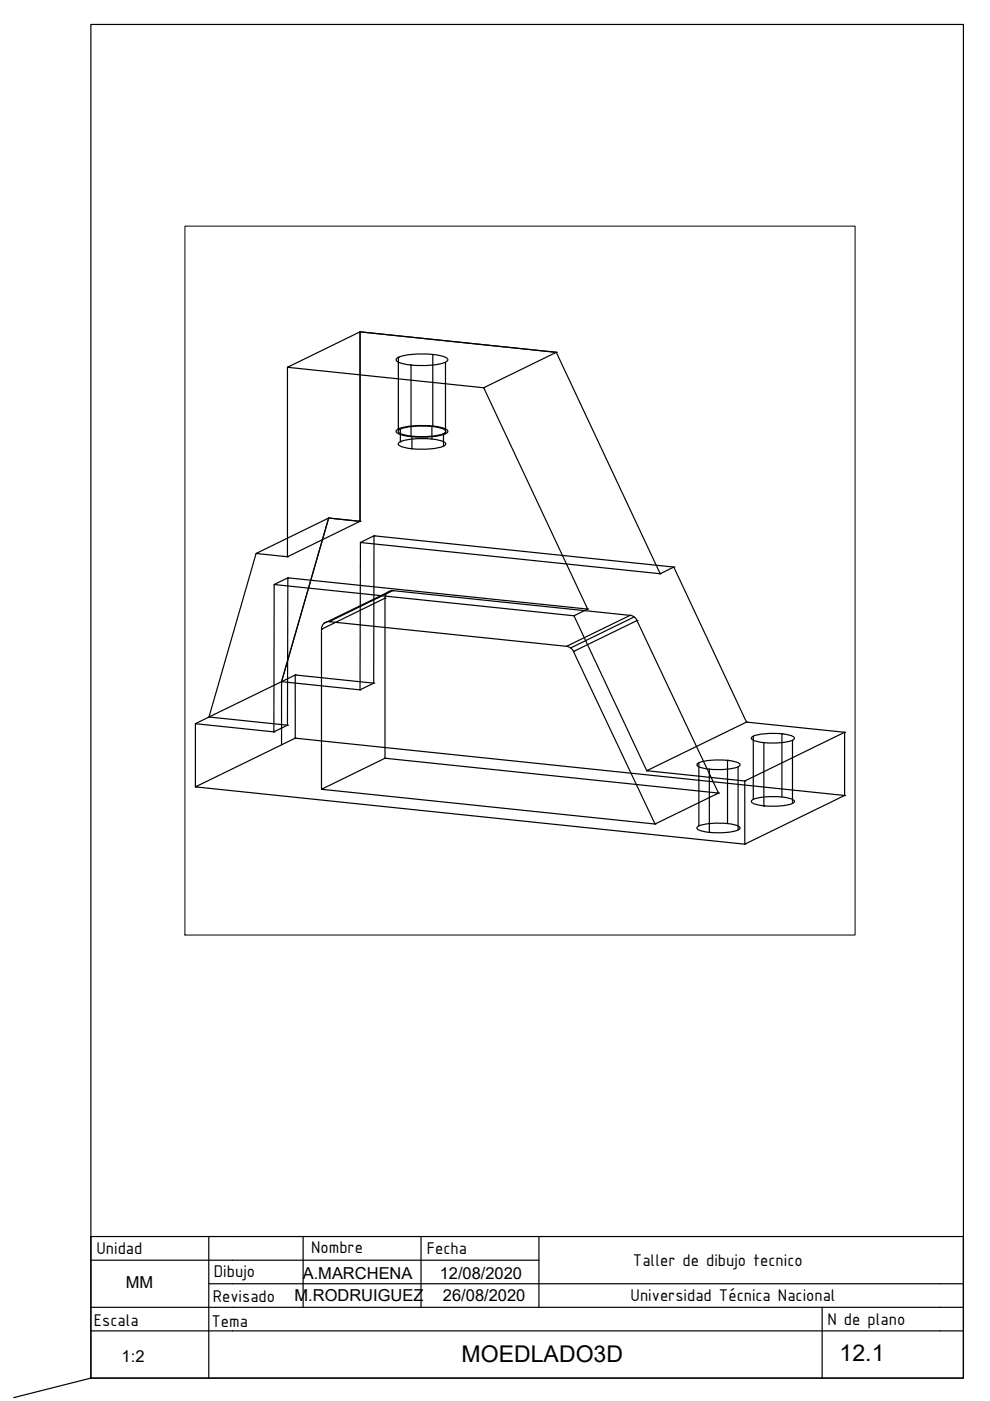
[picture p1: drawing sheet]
<svg xmlns="http://www.w3.org/2000/svg" width="210mm" height="297mm" viewBox="0 0 210 297" stroke-linecap="round" stroke-linejoin="round" font-family="sans-serif">
<!-- layer: 0 -->
<g fill="none" stroke="#000" stroke-width=".25">
<path d="M60.9 77.9h.1M60.9 77.9v40.1M76.3 70.4l-15.4 7.5 41.7 4.3M76.3 70.4h.1M84.1 76a12.3 12.3 0 0 1 6.7-.9l1.9 .2a2.72 2.72 0 0 1 2.3 1 4.2 4.2 0 0 1-3.2 1.1 17 17 0 0 1-7.5-.7l-.3-.5zM84.5 75.8h.1M84.5 75.8v15.1M87.2 77.4v15.2M91.8 75.2v15.1M94.5 76.8v15.2M117.9 74.7l-41.6-4.3v40.1l-6.6-.7-10 34.7M117.9 74.7l-15.3 7.5 22 46.9-2.9 1.5 15.4 32.8"/>
<path d="M117.9 74.7h.1M84.1 91.2a12.3 12.3 0 0 1 6.7-.9l1.9 .2a2.72 2.72 0 0 1 2.3 1 4.2 4.2 0 0 1-3.2 1.1 17 17 0 0 1-7.5-.7l-.3-.5zM84.5 90.9h.1M84.5 93.9a12.2 12.2 0 0 1 7.1-.8 4.2 4.2 0 0 1 2.9 1 1.86 1.86 0 0 1-1.6 .9 17.7 17.7 0 0 1-8-.4l-.5-.5zM84.5 91.2a12.2 12.2 0 0 1 7.1-.8 4.2 4.2 0 0 1 2.9 1 1.86 1.86 0 0 1-1.6 .9 17.7 17.7 0 0 1-8-.3l-.5-.5zM84.9 93.7h.1M84.9 91v2.7M87.3 92.5v2.7M91.6 90.4v2.7M94 91.9h.1M94 91.9v2.7M102.6 82.2h.1"/>
<path d="M54.3 117.3h.1M60.9 118h.1M69.7 109.8l-15.4 7.5-10 34.7M69.7 109.8h.1M76.3 110.5l-15.4 7.5-6.6-.7M76.3 110.5h.1M76.4 115h.1M79.3 113.6l63.6 6.6 15.4 32.9 20.8 2.2v13.4l-116.5-12.2v-13.4l16.6 1.7zM79.3 113.6h.1M79.3 113.6l-2.9 1.4M58.1 123.9v31.3l2.8-1.4M58.1 123.9h.1"/>
<path d="M61 122.5l-2.9 1.4 63.6 6.7M61 122.5h.1M68.2 133.4h.1M69.8 131.8h.1M69.8 131.8a1.53 1.53 0 0 0-1.6 1.6M81.6 126.8l-13.4 6.6v33.9M81.6 126.8h.1M81.6 126.8v34M82.1 125.6l-13.4 6.6M83.3 125.2l-13.5 6.6 50.3 5.2 13.5-6.5M83.3 125.2h.1M83.3 125.2l50.3 5.3"/>
<path d="M83.3 125.2a1.53 1.53 0 0 0-1.7 1.6M120.1 137h.1M120.1 137l1 .5 .5 .6M121.6 138.1h.1M121.7 130.6h.1M124.6 129.1l-63.6-6.6-.1 31.3-16.6-1.8M124.6 129.1h.1M133.6 130.5h.1M133.6 130.5l1 .4 .5 .7M134.4 130.8l-13.4 6.6M135.1 131.6l-13.5 6.5 17.3 36.6M135.1 131.6h.1"/>
<path d="M135.1 131.6l17.2 36.5M140 121.6h.1M142.9 120.2l-2.9 1.4-63.6-6.6-.1 31.3-16.6-1.8 10-34.7 6.6 .7v-40.1l41.6 4.3 22.1 46.9M142.9 120.2h.1M41.4 153.4h.1M41.4 153.4l16.7 1.8M44.3 152h.1M58.1 155.2h.1M59.7 144.5h.1M59.7 144.5v13.4M60.9 153.8h.1M62.6 156.5l-21.2 10.3 116.5 12.2 21.2-10.3"/>
<path d="M62.6 143.1l-21.2 10.3v13.4M62.6 143.1h.1M62.6 156.5h.1M76.3 146.3h.1M79.2 144.8h.1M79.2 144.8l-2.9 1.5M158.3 153.1l-21.2 10.3 20.8 2.2 21.2-10.3M158.3 153.1h.1M159.4 156.3a11.1 11.1 0 0 1 6.4-.7 3.8 3.8 0 0 1 2.7 .9 1.69 1.69 0 0 1-1.5 .8 16.1 16.1 0 0 1-7.2-.3l-.5-.5zM159.7 156.1v13.4M162 157.5v13.4M165.8 155.6h.1"/>
<path d="M165.8 155.6v13.4M168 157v13.3M179.1 155.3h.1M41.4 166.8h.1M68.2 167.3l13.4-6.5 70.7 7.3-13.4 6.6zM68.2 167.3h.1M81.6 160.8h.1M137.1 163.4h.1M138.9 174.7h.1M147.8 161.9a11.1 11.1 0 0 1 6.5-.7 3.8 3.8 0 0 1 2.6 .9 1.69 1.69 0 0 1-1.5 .8 16.1 16.1 0 0 1-7.2-.3l-.4-.4zM147.8 175.3a11.1 11.1 0 0 1 6.5-.7 3.8 3.8 0 0 1 2.6 .9 1.69 1.69 0 0 1-1.5 .8 16.1 16.1 0 0 1-7.2-.3l-.4-.4zM148.2 161.7v13.4"/>
<path d="M150.4 176.5h.1M150.4 163.1v13.4M152.3 168.1h.1M154.2 161.2h.1M154.2 161.2v13.4M156.5 162.6v13.4M157.9 179h.1M157.9 165.6h.1M157.9 165.6v13.4M159.4 169.7a11.1 11.1 0 0 1 6.4-.7 3.8 3.8 0 0 1 2.7 .9 1.69 1.69 0 0 1-1.5 .8 16.1 16.1 0 0 1-7.2-.3l-.5-.5zM162 170.9h.1M179.1 168.7h.1"/>
</g>
<!-- layer: CajetinAtributos -->
<path d="M19.3 267.2h95M19.3 277.2h180M44.3 272.2h155M44.3 262.2v30M64.3 262.2v15M89.3 262.2v15M114.3 262.2v15M199.3 262.2h-180v30l-16.4 4.1M19.3 282.2h180" fill="none" stroke="#000" stroke-width=".25"/>
<!-- layer: Cotas -->
<path d="M19.3 5.2h185v287h-185z" fill="none" stroke="#000" stroke-width=".25"/>
<!-- layer: CajetinLine -->
<path d="M174.3 277.2v15M199.3 272.2h5v20h-185M199.3 262.2h5v10M199.3 277.2h5M199.3 282.2h5" fill="none" stroke="#000" stroke-width=".25"/>
<!-- layer: CajetinAtributos -->
<path d="M39.2 47.9h142.1v150.3h-142.1z" fill="none" stroke="#000" stroke-width=".21"/>
<g font-size="4.9">
<text x="97.9" y="288.8">MOEDLADO3D</text>
<text x="178" y="288.5">12.1</text>
</g>
<g font-size="3.9">
<text x="20.5" y="265.8">Unidad</text>
<text x="66" y="265.6">Nombre</text>
<text x="90.5" y="265.9">Fecha</text>
<text x="134.2" y="268.4">Taller de dibujo tecnico</text>
<text x="45.3" y="270.7">Dibujo</text>
<text x="133.7" y="275.9">Universidad Técnica Nacional</text>
<text x="19.9" y="281.1">Escala</text>
<text x="44.8" y="281.3">Tema</text>
<text x="45.1" y="276.1">Revisado</text>
<text x="175.4" y="280.9">N de plano</text>
</g>
<g font-size="3.5">
<text x="26.7" y="273.2">MM</text>
<text x="62.4" y="275.8">M.RODRUIGUEZ</text>
<text x="64.2" y="271.1">A.MARCHENA</text>
<text x="93.2" y="271.1">12/08/2020</text>
<text x="93.9" y="275.9">26/08/2020</text>
<text x="25.8" y="288.8">1:2</text>
</g>
</svg>
